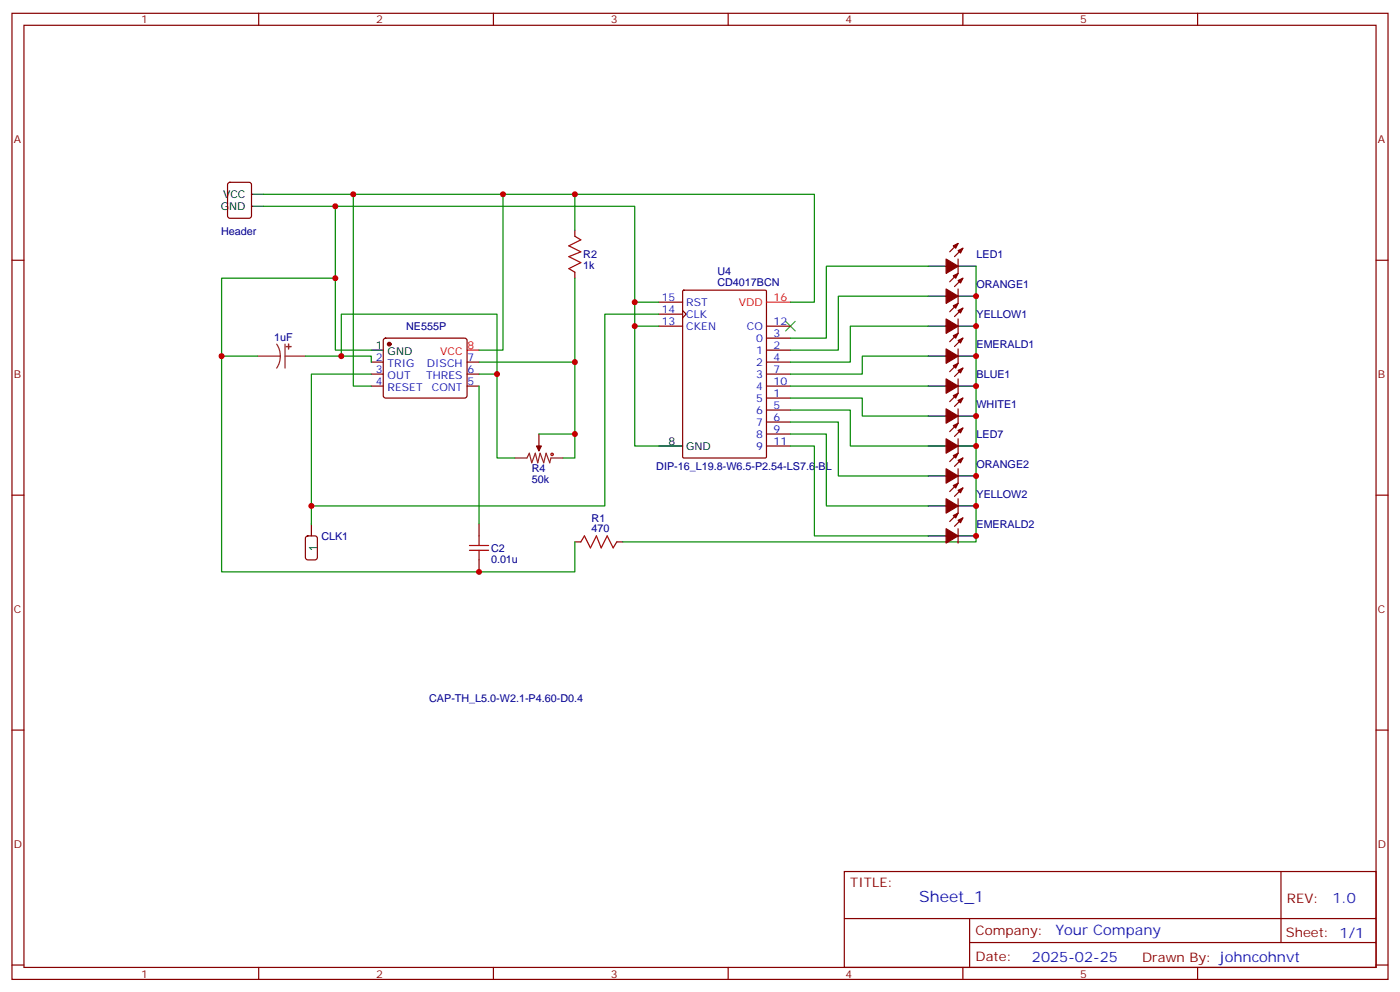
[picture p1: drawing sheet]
<svg xmlns="http://www.w3.org/2000/svg" width="412mm" height="292mm" viewBox="0 0 412 292" stroke-linecap="round" stroke-linejoin="round" font-family="sans-serif">
<g fill="none" stroke="#870000" stroke-width=".35">
<path d="M3.5 3.9h405.4v284.4h-405.4zM7.1 7.4h398.2v277.3h-398.2zM76.2 3.9v3.5M145.3 3.9v3.5M214.5 3.9v3.5M283.6 3.9v3.5M352.8 3.9v3.5M67.3 53.9l.4-.2h5.7l.6 .4 .1 9.4-.5 .7h-5.9l-.6-.4-.1-9.4zM3.5 76.6h3.6M169.3 67.8v1.7M282.2 76.2v4.3l-2.4 2.4M282.2 71.6l-2.4 2.5"/>
<path d="M283.6 73.1l-2.4 2.4M405.3 76.6h3.6M113.1 99.7l.5-.2h23.3l.5 .2 .2 .5-.1 16.5-.6 .5-23.6-.1-.4-.6v-16.3zM169.3 80.1v1.8M194 96h7.1M194 88.9h7.1M194 92.5h7.1M201.1 91.4l1 1.1-1 1M201.1 85.6l.3-.2h24l.3 .2 .1 48.8-.2 .3-24.2 .1-.3-.2zM225.8 99.5h7M225.8 96h7M282.2 85.1v4.2l-2.4 2.5"/>
<path d="M282.2 93.9v4.2l-2.4 2.5M283.6 81.9l-2.4 2.4M283.6 90.7l-2.4 2.5M283.6 99.5l-2.4 2.5M109.4 106.6h3.5M109.4 110.1h3.5M109.4 113.6h3.5M137.6 106.6h3.5M137.6 110.1h3.5M137.6 113.6h3.5M225.8 117.2h7M225.8 103h7"/>
<path d="M225.8 106.6h7M225.8 110.1h7M225.8 113.6h7M282.2 102.7v4.2l-2.4 2.5M282.2 111.5v4.2l-2.4 2.5M283.6 108.3l-2.4 2.5M283.6 117.2l-2.4 2.4M158.7 127.7v3.6M225.8 120.7h7M225.8 124.2h7M225.8 127.7h7M225.8 131.3h7"/>
<path d="M282.2 120.3v4.3l-2.4 2.4M282.2 129.2v4.2l-2.4 2.5M282.2 138v4.2l-2.4 2.5M283.6 126l-2.4 2.4M283.6 134.8l-2.4 2.5M3.5 145.7h3.6M141.1 154.2v3.5M169.3 159.5h1.8M181.7 159.5h1.7M282.2 146.8v4.2l-2.4 2.5M282.2 155.6v4.2M283.6 143.6l-2.4 2.5"/>
<path d="M283.6 152.4l-2.4 2.5M405.3 145.7h3.6M141.1 164.8v3.5M3.5 214.9h3.6M405.3 214.9h3.6M248.7 256.5h156.6v28.2h-156.6zM377.3 256.5v20.9M248.7 270.4h156.5M285.6 277.4h119.6M285.6 270.4v14.1M3.5 284h3.6M76.2 284.7v3.6"/>
<path d="M145.3 284.7v3.6M214.5 284.7v3.6M283.6 284.7v3.6M352.8 284.7v3.6M405.3 284h3.6"/>
</g>
<g fill="none" stroke="#a10000" stroke-width=".35">
<path d="M169.3 69.5l1.8 1.1-3.5 1.8 3.5 1.7-3.5 1.4 3.5 1.8-3.5 1.8 1.7 1M141.1 157.7v2.8M171.1 159.5l1.1-1.8 1.7 3.6 1.8-3.6 1.4 3.6 1.8-3.6 1.7 3.6 1.1-1.8M138.3 160.5h5.6M138.3 162h5.6M141.1 162v2.8"/>
<circle cx="162.6" cy="133.7" r=".35"/>
</g>
<path d="M231.4 94.6l2.8 2.8M234.2 94.6l-2.8 2.8" fill="none" stroke="#3c3" stroke-width=".35"/>
<g fill="none" stroke="#000" stroke-width=".35">
<path d="M74.1 57.2h3.5M74.1 60.7h3.5M273.4 78.4h5.3M282.2 78.4h5.3M273.4 87.2h5.3M273.4 96h5.3M282.2 87.2h5.3M282.2 96h5.3M109.4 103h3.5M273.4 104.8h5.3M273.4 113.6h5.3M282.2 104.8h5.3"/>
<path d="M282.2 113.6h5.3M194 131.3h7.1M273.4 131.3h5.3M273.4 122.4h5.3M282.2 131.3h5.3M282.2 122.4h5.3M91.7 154.2v3.5M273.4 140.1h5.3M273.4 148.9h5.3M273.4 157.7h5.3M282.2 140.1h5.3M282.2 148.9h5.3"/>
<path d="M282.2 157.7h5.3"/>
</g>
<path d="M225.8 88.9h7M137.6 103h3.5" fill="none" stroke="#f00" stroke-width=".35"/>
<path d="M90.2 157.9l.5-.2h2.1l.6 .5 .1 5.9-.5 .6-2.3 .1-.7-.5v-5.9z" fill="none" stroke="#900" stroke-width=".35"/>
<path d="M75.8 104.8h6.7M81.5 101.3l.8 1.7 .2 1.8M82.5 104.8l-.2 1.9-.8 1.6M84 104.8h6M84 101.3v7M151.7 134.8h3.5l.7-1.4 .7 2.8 1.1-2.8 .7 2.8 .7-2.8 1.1 2.8 .7-2.8 1 2.8 .4-1.4h3.5M158.7 131.3v1.4" fill="none" stroke="#8c2424" stroke-width=".35"/>
<g fill="#870000" stroke="#870000" stroke-width=".35">
<path d="M158 131.3h1.5l-.8 1.4z"/>
<path d="M280.8 72.4l1.4-.8-.7 1.5z"/>
<path d="M282.2 73.8l1.4-.7-.7 1.4z"/>
<path d="M278.7 76.2l3.5 2.2-3.5 2.1z"/>
<path d="M280.8 125.3l1.4-.7-.7 1.4z"/>
<path d="M282.2 126.7l1.4-.7-.7 1.4z"/>
<path d="M278.7 129.2l3.5 2.1-3.5 2.1z"/>
<path d="M280.8 81.2l1.4-.7-.7 1.4z"/>
<path d="M282.2 82.6l1.4-.7-.7 1.4z"/>
<path d="M278.7 85.1l3.5 2.1-3.5 2.1z"/>
<path d="M280.8 90l1.4-.7-.7 1.4z"/>
<path d="M282.2 91.4l1.4-.7-.7 1.4z"/>
<path d="M278.7 93.9l3.5 2.1-3.5 2.1z"/>
<path d="M280.8 98.8l1.4-.7-.7 1.4z"/>
<path d="M282.2 100.2l1.4-.7-.7 1.4z"/>
<path d="M278.7 102.7l3.5 2.1-3.5 2.1z"/>
<path d="M280.8 107.6l1.4-.7-.7 1.4z"/>
<path d="M282.2 109l1.4-.7-.7 1.4z"/>
<path d="M278.7 111.5l3.5 2.1-3.5 2.1z"/>
<path d="M280.8 116.5l1.4-.8-.7 1.5z"/>
<path d="M282.2 117.9l1.4-.7-.7 1.4z"/>
<path d="M278.7 120.3l3.5 2.1-3.5 2.2z"/>
<path d="M280.8 134.1l1.4-.7-.7 1.4z"/>
<path d="M282.2 135.5l1.4-.7-.7 1.4z"/>
<path d="M278.7 138l3.5 2.1-3.5 2.1z"/>
<path d="M280.8 142.9l1.4-.7-.7 1.4z"/>
<path d="M282.2 144.3l1.4-.7-.7 1.4z"/>
<path d="M278.7 146.8l3.5 2.1-3.5 2.1z"/>
<path d="M280.8 151.7l1.4-.7-.7 1.4z"/>
<path d="M282.2 153.1l1.4-.7-.7 1.4z"/>
<path d="M278.7 155.6l3.5 2.1-3.5 2.1z"/>
<circle cx="114.7" cy="101.3" r=".53"/>
</g>
<g fill="#8c2424" stroke="#8c2424" stroke-width=".35">
<path d="M85 101.3v1.4z"/>
<path d="M84.3 102h1.4z"/>
</g>
<g fill="none" stroke="#008700" stroke-width=".35">
<path d="M77.6 57.2h162.3v31.7h-7.1M104.1 57.2v56.4h5.3M148.2 57.2v45.8h-7.1M169.3 57.2v10.6M77.6 60.7h21.2v42.3h10.6M98.8 60.7h88.2v70.6h7M273.4 78.4h-30v21.1h-10.6M287.5 78.4v81.1h-104.1M98.8 81.9h-33.5v22.9h10.5M169.3 81.9v24.7M187 88.9h7M187 96h7"/>
<path d="M194 92.5h-15.8v56.4h-86.5M273.4 87.2h-26.5v15.8h-14.1M273.4 96h-22.9v10.6h-17.7M65.3 104.8v63.5h104v-8.8M90 104.8h19.4v1.8M100.5 104.8v-12.3h45.9v17.6h-5.3M109.4 110.1h-17.7v44.1M141.1 106.6h28.2v28.2h-3.5M141.1 113.6v40.6M146.4 110.1v24.7h5.3M232.8 117.2h21.2v5.2h19.4M232.8 113.6h40.6"/>
<path d="M273.4 104.8h-19.4v5.3h-21.2M158.7 127.7h10.6M232.8 120.7h17.7v10.6h22.9M232.8 124.2h14.1v15.9h26.5M232.8 127.7h10.6v21.2h30M232.8 131.3h7.1v26.4h33.5"/>
</g>
<g fill="#c00">
<circle cx="98.8" cy="81.9" r=".88"/>
<circle cx="104.1" cy="57.2" r=".88"/>
<circle cx="146.4" cy="110.1" r=".88"/>
<circle cx="65.3" cy="104.8" r=".88"/>
<circle cx="91.7" cy="148.9" r=".88"/>
<circle cx="169.3" cy="127.7" r=".88"/>
<circle cx="148.2" cy="57.2" r=".88"/>
<circle cx="169.3" cy="106.6" r=".88"/>
<circle cx="169.3" cy="57.2" r=".88"/>
<circle cx="98.8" cy="60.7" r=".88"/>
<circle cx="187" cy="88.9" r=".88"/>
<circle cx="187" cy="96" r=".88"/>
<circle cx="287.5" cy="131.3" r=".88"/>
<circle cx="100.5" cy="104.8" r=".88"/>
<circle cx="287.5" cy="87.2" r=".88"/>
<circle cx="287.5" cy="96" r=".88"/>
<circle cx="287.5" cy="104.8" r=".88"/>
<circle cx="287.5" cy="113.6" r=".88"/>
<circle cx="287.5" cy="122.4" r=".88"/>
<circle cx="287.5" cy="140.1" r=".88"/>
<circle cx="287.5" cy="148.9" r=".88"/>
<circle cx="287.5" cy="157.7" r=".88"/>
<circle cx="141.1" cy="168.3" r=".88"/>
</g>
<text font-size="4.6" fill="#00f" x="270.8" y="265.5">Sheet_1</text>
<g font-size="4.2" fill="#00f">
<text x="392.5" y="265.8">1.0</text>
<text x="310.9" y="275.3">Your Company</text>
<text x="304" y="283.1">2025-02-25</text>
</g>
<g font-size="3.9" fill="#800">
<text x="250.5" y="261.1">TITLE:</text>
<text x="379.1" y="265.8">REV:</text>
<text x="287.4" y="275.3">Company:</text>
<text x="378.7" y="275.9">Sheet: 1/1</text>
<text x="287.4" y="283">Date:</text>
<text x="336.4" y="283.1">Drawn By: johncohnvt</text>
</g>
<g font-size="3.2" fill="#800">
<text x="41.6" y="6.9">1</text>
<text x="110.8" y="6.9">2</text>
<text x="179.9" y="6.9">3</text>
<text x="249.1" y="6.9">4</text>
<text x="318.2" y="6.9">5</text>
<text x="4.1" y="42">A</text>
<text x="405.9" y="42">A</text>
<text x="4.1" y="111.2">B</text>
<text x="405.9" y="111.2">B</text>
<text x="4.1" y="180.3">C</text>
<text x="405.9" y="180.3">C</text>
<text x="4.1" y="249.4">D</text>
<text x="405.9" y="249.4">D</text>
<text x="41.6" y="287.7">1</text>
<text x="110.8" y="287.7">2</text>
<text x="179.9" y="287.7">3</text>
<text x="249.1" y="287.7">4</text>
<text x="318.2" y="287.7">5</text>
</g>
<g font-size="3.2">
<text x="65.7" y="58.2">VCC</text>
<text x="65" y="61.8">GND</text>
<text x="110.7" y="102.7">1</text>
<text x="114.2" y="104.5">GND</text>
<text x="196.9" y="130.9">8</text>
<text x="202.1" y="132.3">GND</text>
<text x="93.3" y="162.3" transform="rotate(-90 93.3 162.3)">1</text>
</g>
<g font-size="3.2" fill="#000080">
<text x="65.1" y="69.1">Header</text>
<text x="171.8" y="76">R2</text>
<text x="287.6" y="76">LED1</text>
<text x="171.8" y="79.1">1k</text>
<text x="211.3" y="81.1">U4</text>
<text x="211.3" y="84.2">CD4017BCN</text>
<text x="287.6" y="84.8">ORANGE1</text>
<text x="287.6" y="93.6">YELLOW1</text>
<text x="80.8" y="100.2">1uF</text>
<text x="119.7" y="97.1">NE555P</text>
<text x="287.6" y="102.4">EMERALD1</text>
<text x="287.6" y="111.2">BLUE1</text>
<text x="287.6" y="120.1">WHITE1</text>
<text x="287.6" y="128.9">LED7</text>
<text x="287.6" y="137.7">ORANGE2</text>
<text x="156.6" y="142.2">50k</text>
<text x="156.6" y="139">R4</text>
<text x="193.3" y="138.3">DIP-16_L19.8-W6.5-P2.54-LS7.6-BL</text>
<text x="287.6" y="146.5">YELLOW2</text>
<text x="174.3" y="153.5">R1</text>
<text x="287.6" y="155.3">EMERALD2</text>
<text x="94.7" y="158.9">CLK1</text>
<text x="174.3" y="156.7">470</text>
<text x="144.6" y="165.6">0.01u</text>
<text x="144.6" y="162.4">C2</text>
<text x="126.4" y="206.5">CAP-TH_L5.0-W2.1-P4.60-D0.4</text>
</g>
<g font-size="3.2" fill="#00f">
<text x="194.9" y="88.6">15</text>
<text x="202.1" y="90">RST</text>
<text x="194.9" y="92.1">14</text>
<text x="194.9" y="95.6">13</text>
<text x="202.1" y="93.5">CLK</text>
<text x="227.9" y="95.6">12</text>
<text x="202.1" y="97">CKEN</text>
<text x="220" y="97">CO</text>
<text x="222.7" y="100.6">0</text>
<text x="227.9" y="99.2">3</text>
<text x="110.7" y="106.2">2</text>
<text x="114.2" y="108">TRIG</text>
<text x="125.7" y="108">DISCH</text>
<text x="137.8" y="106.2">7</text>
<text x="222.7" y="104.1">1</text>
<text x="222.7" y="107.6">2</text>
<text x="227.9" y="102.7">2</text>
<text x="227.9" y="106.2">4</text>
<text x="110.7" y="109.7">3</text>
<text x="110.7" y="113.3">4</text>
<text x="114.2" y="111.5">OUT</text>
<text x="125.6" y="111.5">THRES</text>
<text x="137.8" y="113.3">5</text>
<text x="137.8" y="109.7">6</text>
<text x="222.7" y="111.2">3</text>
<text x="227.9" y="109.7">7</text>
<text x="227.9" y="113.3">10</text>
<text x="114.2" y="115">RESET</text>
<text x="127.2" y="115">CONT</text>
<text x="222.7" y="118.2">5</text>
<text x="222.7" y="114.7">4</text>
<text x="227.9" y="116.8">1</text>
<text x="222.7" y="121.7">6</text>
<text x="222.7" y="125.3">7</text>
<text x="227.9" y="120.3">5</text>
<text x="227.9" y="123.9">6</text>
<text x="222.7" y="128.8">8</text>
<text x="227.9" y="127.4">9</text>
<text x="227.9" y="130.9">11</text>
<text x="222.7" y="132.3">9</text>
</g>
<g font-size="3.2" fill="#f00">
<text x="217.7" y="90">VDD</text>
<text x="227.9" y="88.6">16</text>
<text x="129.7" y="104.5">VCC</text>
<text x="137.8" y="102.7">8</text>
</g>
</svg>
